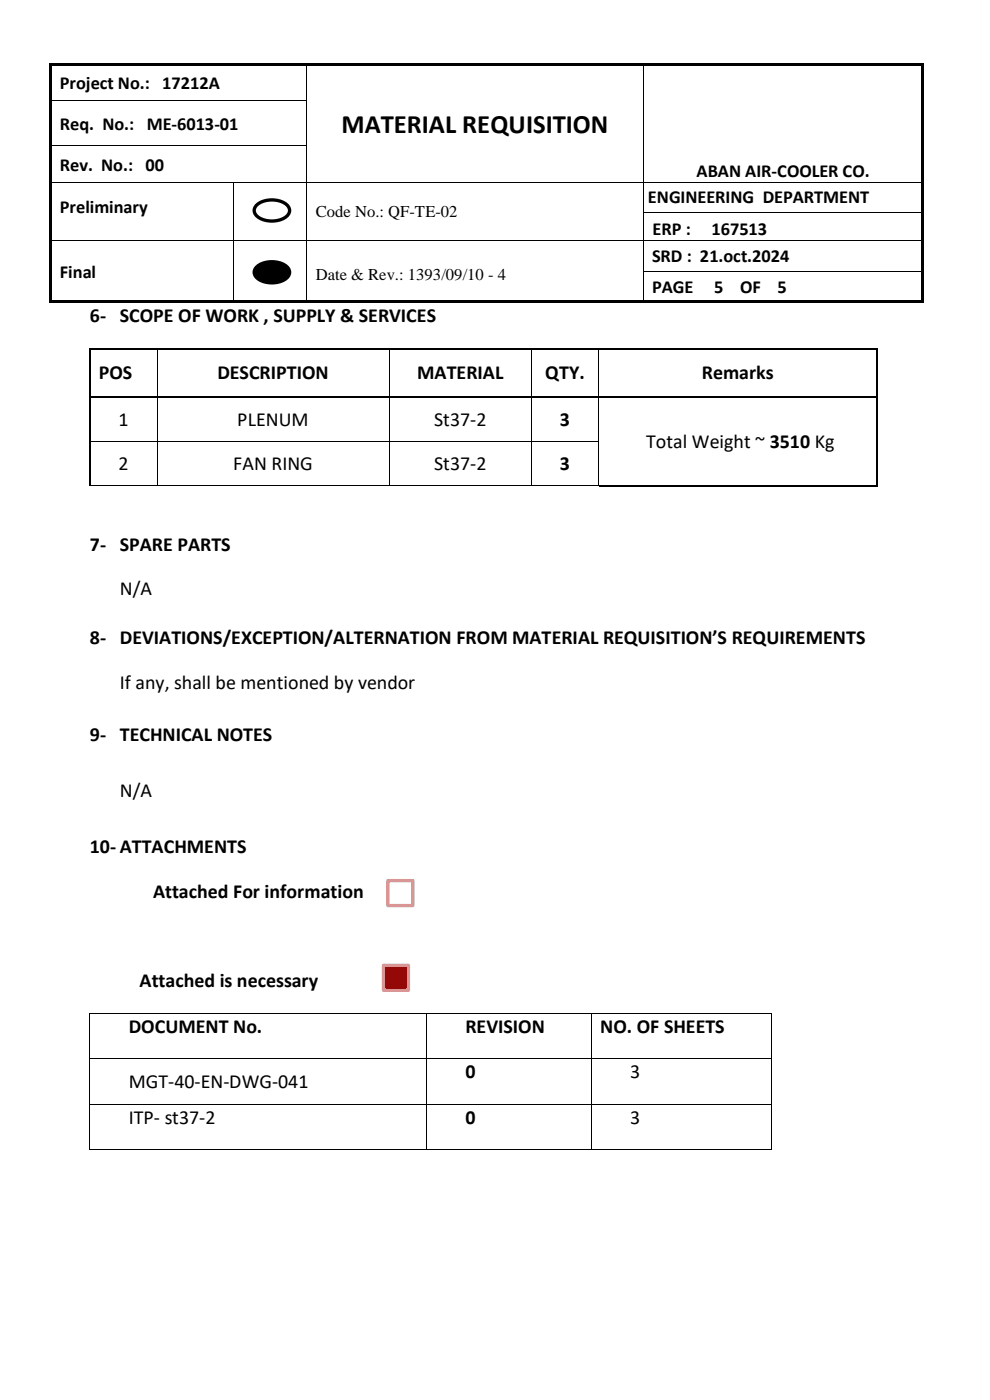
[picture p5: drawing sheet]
<svg xmlns="http://www.w3.org/2000/svg" width="210mm" height="297mm" viewBox="0 0 210 297" stroke-linecap="round" stroke-linejoin="round" font-family="sans-serif">
<g fill="#000">
<path d="M10.5 13.4h.5v.5h-.5z" fill-rule="evenodd"/>
<path d="M10.5 13.4h.5v.5h-.5z" fill-rule="evenodd"/>
<path d="M11 13.4h54v.5h-54z" fill-rule="evenodd"/>
<path d="M65 13.9h.2z" fill-rule="evenodd"/>
<path d="M65 13.4h.5v.5h-.5z" fill-rule="evenodd"/>
<path d="M65.5 13.4h71v.5h-71z" fill-rule="evenodd"/>
<path d="M136.5 13.9h.1z" fill-rule="evenodd"/>
<path d="M136.5 13.4h.5v.5h-.5z" fill-rule="evenodd"/>
<path d="M137 13.4h58.5v.5h-58.5z" fill-rule="evenodd"/>
<path d="M195.5 13.4h.5v.5h-.5z" fill-rule="evenodd"/>
<path d="M195.5 13.4h.5v.5h-.5z" fill-rule="evenodd"/>
<path d="M10.5 13.9h.5v7.4h-.5z" fill-rule="evenodd"/>
<path d="M10.5 21.3h.5v.5h-.5z" fill-rule="evenodd"/>
<path d="M10.5 21.8h.5v8.9h-.5z" fill-rule="evenodd"/>
<path d="M10.5 30.7h.5v.6h-.5z" fill-rule="evenodd"/>
<path d="M10.5 31.3h.5v7.3h-.5z" fill-rule="evenodd"/>
<path d="M10.5 38.6h.5v.2h-.5z" fill-rule="evenodd"/>
<path d="M49.4 38.6h.1v.2h-.1z" fill-rule="evenodd"/>
<path d="M65 21.3h.2v.5h-.2z" fill-rule="evenodd"/>
<path d="M65 30.7h.2v.6h-.2z" fill-rule="evenodd"/>
<path d="M65 38.6h.2v.2h-.2z" fill-rule="evenodd"/>
<path d="M136.5 21.3h.1v.5h-.1z" fill-rule="evenodd"/>
<path d="M136.5 30.7h.1v.6h-.1z" fill-rule="evenodd"/>
<path d="M136.5 38.6h.1v.2h-.1z" fill-rule="evenodd"/>
<path d="M195.5 13.9h.5v7.4h-.5z" fill-rule="evenodd"/>
<path d="M195.5 21.3h.5v.5h-.5z" fill-rule="evenodd"/>
<path d="M195.5 21.8h.5v8.9h-.5z" fill-rule="evenodd"/>
<path d="M195.5 30.7h.5v.6h-.5z" fill-rule="evenodd"/>
<path d="M195.5 31.3h.5v7.3h-.5z" fill-rule="evenodd"/>
<path d="M195.5 38.6h.5v.2h-.5z" fill-rule="evenodd"/>
<path d="M10.5 38.8h.5v6.1h-.5z" fill-rule="evenodd"/>
<path d="M10.5 44.9h.5v.2h-.5z" fill-rule="evenodd"/>
<path d="M10.5 45.1h.5v5.8h-.5z" fill-rule="evenodd"/>
<path d="M10.5 50.9h.5v.2h-.5z" fill-rule="evenodd"/>
<path d="M10.5 51.1h.5v6.4h-.5z" fill-rule="evenodd"/>
<path d="M10.5 57.5h.5v.2h-.5z" fill-rule="evenodd"/>
<path d="M49.4 44.9h.1v.2h-.1z" fill-rule="evenodd"/>
<path d="M49.4 50.9h.1v.2h-.1z" fill-rule="evenodd"/>
<path d="M49.4 57.5h.1v.2h-.1z" fill-rule="evenodd"/>
<path d="M54.3 56.8a5.2 5.2 0 0 1 6.8 0 1.73 1.73 0 0 1-1.1 2.7 5.3 5.3 0 0 1-5.7-.7 1.46 1.46 0 0 1 0-2z" fill-rule="evenodd"/>
<path d="M65 44.9h.2v.2h-.2z" fill-rule="evenodd"/>
<path d="M65 50.9h.2v.2h-.2z" fill-rule="evenodd"/>
<path d="M65 57.5h.2v.2h-.2z" fill-rule="evenodd"/>
<path d="M136.5 44.9h.1v.2h-.1z" fill-rule="evenodd"/>
<path d="M136.5 50.9h.1v.2h-.1z" fill-rule="evenodd"/>
<path d="M136.5 57.5h.1v.2h-.1z" fill-rule="evenodd"/>
<path d="M195.5 38.8h.5v6.1h-.5z" fill-rule="evenodd"/>
<path d="M195.5 44.9h.5v.2h-.5z" fill-rule="evenodd"/>
<path d="M195.5 45.1h.5v5.8h-.5z" fill-rule="evenodd"/>
<path d="M195.5 50.9h.5v.2h-.5z" fill-rule="evenodd"/>
<path d="M195.5 51.1h.5v6.4h-.5z" fill-rule="evenodd"/>
<path d="M195.5 57.5h.5v.2h-.5z" fill-rule="evenodd"/>
<path d="M10.5 57.7h.5v6.1h-.5z" fill-rule="evenodd"/>
<path d="M10.5 63.8h.5v.5h-.5z" fill-rule="evenodd"/>
<path d="M10.5 63.8h.5v.5h-.5z" fill-rule="evenodd"/>
<path d="M11 63.8h38.4v.5h-38.4z" fill-rule="evenodd"/>
<path d="M49.4 63.8h.5v.5h-.5z" fill-rule="evenodd"/>
<path d="M49.9 63.8h15.1v.5h-15.1z" fill-rule="evenodd"/>
<path d="M65 63.8h.5v.5h-.5z" fill-rule="evenodd"/>
<path d="M65.5 63.8h71v.5h-71z" fill-rule="evenodd"/>
<path d="M136.5 63.8h.5v.5h-.5z" fill-rule="evenodd"/>
<path d="M137 63.8h58.5v.5h-58.5z" fill-rule="evenodd"/>
<path d="M195.5 57.7h.5v6.1h-.5z" fill-rule="evenodd"/>
<path d="M195.5 63.8h.5v.5h-.5z" fill-rule="evenodd"/>
<path d="M195.5 63.8h.5v.5h-.5z" fill-rule="evenodd"/>
</g>
<g fill="none" stroke="#000" stroke-width=".21">
<path d="M65.1 13.9v7.4M136.5 13.9v7.4M11 21.3h54M11 30.8h54M11 38.7h38.4M49.5 38.8v6.1M49.5 38.7h15.5M65.1 21.8v8.9M65.1 31.3v7.3M65.1 38.8v6.1M65.2 38.7h71.3M136.5 21.8v8.9"/>
<path d="M136.5 31.3v7.3M136.5 38.8v6.1M136.6 38.7h58.9M11 51h38.4M49.5 45.1v5.8M49.5 51.1v6.4M49.5 57.7v6.1M49.5 51h15.5M65.1 45.1v5.8M65.1 51.1v6.4M65.1 57.7v6.1M65.2 51h71.3"/>
<path d="M136.5 45.1v5.8M136.5 51.1v6.4M136.5 57.7v6.1M136.6 45h58.9M136.6 51h58.9M136.6 57.6h58.9"/>
</g>
<path d="M54.3 56.8a5.2 5.2 0 0 1 6.8 0 1.73 1.73 0 0 1-1.1 2.7 5.3 5.3 0 0 1-5.7-.7 1.46 1.46 0 0 1 0-2z" fill="none" stroke="#000" stroke-width=".71" stroke-linecap="butt"/>
<path d="M54.3 43.7a5.2 5.2 0 0 1 6.8 0 1.73 1.73 0 0 1-1.1 2.7 5.3 5.3 0 0 1-5.7-.8 1.46 1.46 0 0 1 0-1.9z" fill-rule="evenodd" fill="#fff"/>
<path d="M54.3 43.7a5.2 5.2 0 0 1 6.8 0 1.73 1.73 0 0 1-1.1 2.7 5.3 5.3 0 0 1-5.7-.8 1.46 1.46 0 0 1 0-1.9z" fill="none" stroke="#000" stroke-width=".71" stroke-linecap="butt"/>
<g fill="#000">
<path d="M18.9 73.8h.3v.3h-.3z" fill-rule="evenodd"/>
<path d="M18.9 73.8h.3v.3h-.3z" fill-rule="evenodd"/>
<path d="M33.3 73.8h.3v.3h-.3z" fill-rule="evenodd"/>
<path d="M82.5 73.8h.3v.3h-.3z" fill-rule="evenodd"/>
<path d="M112.7 73.8h.3v.3h-.3z" fill-rule="evenodd"/>
<path d="M126.9 73.8h.4v.3h-.4z" fill-rule="evenodd"/>
<path d="M186 73.8h.3v.3h-.3z" fill-rule="evenodd"/>
<path d="M186 73.8h.3v.3h-.3z" fill-rule="evenodd"/>
<path d="M18.9 84h.3v.3h-.3z" fill-rule="evenodd"/>
<path d="M18.9 93.6h.3v.1h-.3z" fill-rule="evenodd"/>
<path d="M33.3 84h.3v.3h-.3z" fill-rule="evenodd"/>
<path d="M33.3 93.6h.2v.1h-.2z" fill-rule="evenodd"/>
<path d="M82.5 84h.3v.3h-.3z" fill-rule="evenodd"/>
<path d="M82.5 93.6h.2v.1h-.2z" fill-rule="evenodd"/>
<path d="M112.7 84h.3v.3h-.3z" fill-rule="evenodd"/>
<path d="M112.7 93.6h.1v.1h-.1z" fill-rule="evenodd"/>
<path d="M126.9 84h.4v.3h-.4z" fill-rule="evenodd"/>
<path d="M126.9 93.6h.2v.1h-.2z" fill-rule="evenodd"/>
<path d="M186 84h.3v.3h-.3z" fill-rule="evenodd"/>
<path d="M186 93.6h.3v.1h-.3z" fill-rule="evenodd"/>
<path d="M33.3 103h.2v.2h-.2z" fill-rule="evenodd"/>
<path d="M82.5 103h.2v.2h-.2z" fill-rule="evenodd"/>
<path d="M112.7 103h.1v.2h-.1z" fill-rule="evenodd"/>
<path d="M126.9 103h.2v.2h-.2z" fill-rule="evenodd"/>
<path d="M126.9 103h.2v.2h-.2z" fill-rule="evenodd"/>
<path d="M186 103h.3v.4h-.3z" fill-rule="evenodd"/>
<path d="M186 103h.3v.4h-.3z" fill-rule="evenodd"/>
<path d="M19 214.9h.1v.1h-.1z" fill-rule="evenodd"/>
<path d="M19 214.9h.1v.1h-.1z" fill-rule="evenodd"/>
<path d="M90.4 214.9h.2v.1h-.2z" fill-rule="evenodd"/>
<path d="M125.4 214.9h.1v.1h-.1z" fill-rule="evenodd"/>
<path d="M163.5 214.9h.2v.1h-.2z" fill-rule="evenodd"/>
<path d="M163.5 214.9h.2v.1h-.2z" fill-rule="evenodd"/>
<path d="M19 224.5h.1v.2h-.1z" fill-rule="evenodd"/>
<path d="M19 234.2h.1v.2h-.1z" fill-rule="evenodd"/>
<path d="M90.4 224.5h.2v.2h-.2z" fill-rule="evenodd"/>
<path d="M90.4 234.2h.2v.2h-.2z" fill-rule="evenodd"/>
<path d="M125.4 224.5h.1v.2h-.1z" fill-rule="evenodd"/>
<path d="M125.4 234.2h.1v.2h-.1z" fill-rule="evenodd"/>
<path d="M163.5 224.5h.2v.2h-.2z" fill-rule="evenodd"/>
<path d="M163.5 234.2h.2v.2h-.2z" fill-rule="evenodd"/>
<path d="M19 243.8h.1v.2h-.1z" fill-rule="evenodd"/>
<path d="M19 243.8h.1v.2h-.1z" fill-rule="evenodd"/>
<path d="M90.4 243.8h.2v.2h-.2z" fill-rule="evenodd"/>
<path d="M125.4 243.8h.1v.2h-.1z" fill-rule="evenodd"/>
<path d="M163.5 243.8h.2v.2h-.2z" fill-rule="evenodd"/>
<path d="M163.5 243.8h.2v.2h-.2z" fill-rule="evenodd"/>
</g>
<g fill="none" stroke="#000" stroke-width=".34">
<path d="M19 74.1v9.9M19.2 74h14.1M33.6 74h48.9M82.8 74h29.9M113 74h13.9M127.3 74h58.7M186.1 74.1v9.9M19 84.3v9.3M19 93.7v9.3M19.2 84.1h14.1M33.6 84.1h48.9M82.8 84.1h29.9"/>
<path d="M113 84.1h13.9M127.3 84.1h58.7M186.1 84.3v9.3M186.1 93.7v9.3M127.1 103.2h58.9"/>
</g>
<g fill="none" stroke="#000" stroke-width=".21">
<path d="M33.4 74.1v9.9M82.6 74.1v9.9M112.8 74.1v9.9M127 74.1v9.9M19.2 93.7h14.1M33.4 84.3v9.3M33.4 93.7v9.3M33.5 93.7h49M82.6 84.3v9.3M82.6 93.7v9.3M82.7 93.7h30M112.8 84.3v9.3"/>
<path d="M112.8 93.7v9.3M112.8 93.7h14.1M127 84.3v9.3M127 93.7v9.3M18.9 103.1h14.4M33.5 103.1h49M82.7 103.1h30M112.8 103.1h14.1M19 215v9.5M19.1 215h71.3M90.5 215v9.5M90.6 215h34.8"/>
<path d="M125.5 215v9.5M125.5 215h38M163.6 215v9.5M19 224.7v9.5M19 234.4v9.4M19.1 224.6h71.3M19.1 234.3h71.3M90.5 224.7v9.5M90.5 234.4v9.4M90.6 224.6h34.8M90.6 234.3h34.8M125.5 224.7v9.5"/>
<path d="M125.5 234.4v9.4M125.5 224.6h38M125.5 234.3h38M163.6 224.7v9.5M163.6 234.4v9.4M19.1 243.9h71.3M90.6 243.9h34.8M125.5 243.9h38"/>
</g>
<g fill="#fff">
<path d="M46.6 191.1h5.8v7.4h-5.8z" fill-rule="evenodd"/>
<path d="M82.3 186.8h5.3v5.3h-5.3z" fill-rule="evenodd"/>
</g>
<path d="M82.3 186.8h5.3v5.3h-5.3z" fill="none" stroke="#d99694" stroke-width=".71" stroke-linecap="butt"/>
<path d="M81.4 204.8h5.2v5.3h-5.2z" fill-rule="evenodd" fill="#c00000"/>
<path d="M81.4 204.8h5.2v5.3h-5.2z" fill="none" stroke="#d99694" stroke-width=".71" stroke-linecap="butt"/>
<text font-size="5.6" x="72.4" y="28.3">MATERIAL REQUISITION</text>
<g font-size="4.2">
<text x="19" y="68.3">6- SCOPE OF WORK , SUPPLY &amp; SERVICES</text>
<text x="21" y="80.5">POS</text>
<text x="46.1" y="80.5">DESCRIPTION</text>
<text x="88.5" y="80.5">MATERIAL</text>
<text x="115.7" y="80.5">QTY.</text>
<text x="148.9" y="80.5">Remarks</text>
<text x="25.1" y="90.4">1</text>
<text x="50.3" y="90.4">PLENUM</text>
<text x="92.1" y="90.4">St37-2</text>
<text x="118.8" y="90.4">3</text>
<text x="137.1" y="95.1">Total Weight ~ 3510 Kg</text>
<text x="25.1" y="99.8">2</text>
<text x="49.5" y="99.8">FAN RING</text>
<text x="92.1" y="99.8">St37-2</text>
<text x="118.8" y="99.8">3</text>
<text x="19" y="116.9">7- SPARE PARTS</text>
<text x="25.4" y="126.3">N/A</text>
<text x="19" y="136.7">8- DEVIATIONS/EXCEPTION/ALTERNATION FROM MATERIAL REQUISITION’S REQUIREMENTS</text>
<text x="25.4" y="146.1">If any, shall be mentioned by vendor</text>
<text x="19" y="157.3">9- TECHNICAL NOTES</text>
<text x="25.4" y="169.1">N/A</text>
<text x="19" y="181">10- ATTACHMENTS</text>
<text x="32.5" y="190.5">Attached For information</text>
<text x="29.6" y="209.4">Attached is necessary</text>
<text x="27.3" y="219.1">DOCUMENT No.</text>
<text x="98.7" y="219.1">REVISION</text>
<text x="127.3" y="219.1">NO. OF SHEETS</text>
<text x="27.3" y="230.9">MGT-40-EN-DWG-041</text>
<text x="98.7" y="228.7">0</text>
<text x="133.7" y="228.7">3</text>
<text x="27.3" y="238.4">ITP- st37-2</text>
<text x="98.7" y="238.4">0</text>
<text x="133.7" y="238.4">3</text>
</g>
<g font-size="3.9">
<text x="12.7" y="18.9">Project No.: 17212A</text>
<text x="12.7" y="27.6">Req. No.: ME-6013-01</text>
<text x="12.7" y="36.2">Rev. No.: 00</text>
<text x="147.8" y="37.6">ABAN AIR-COOLER CO.</text>
<text x="12.7" y="45.1">Preliminary</text>
<text x="137.4" y="43.1">ENGINEERING DEPARTMENT</text>
<text x="138.5" y="49.8">ERP :</text>
<text x="150.9" y="49.8">167513</text>
<text x="12.7" y="58.9">Final</text>
<text x="138.3" y="55.6">SRD : 21.oct.2024</text>
<text x="138.3" y="62.1">PAGE</text>
<text x="151.5" y="62.1">5</text>
<text x="157" y="62.1">OF</text>
<text x="164.9" y="62.1">5</text>
</g>
<g font-size="3.5">
<text x="67" y="46.1">Code No.: QF-TE-02</text>
<text x="67" y="59.4">Date &amp; Rev.: 1393/09/10 - 4</text>
</g>
</svg>
